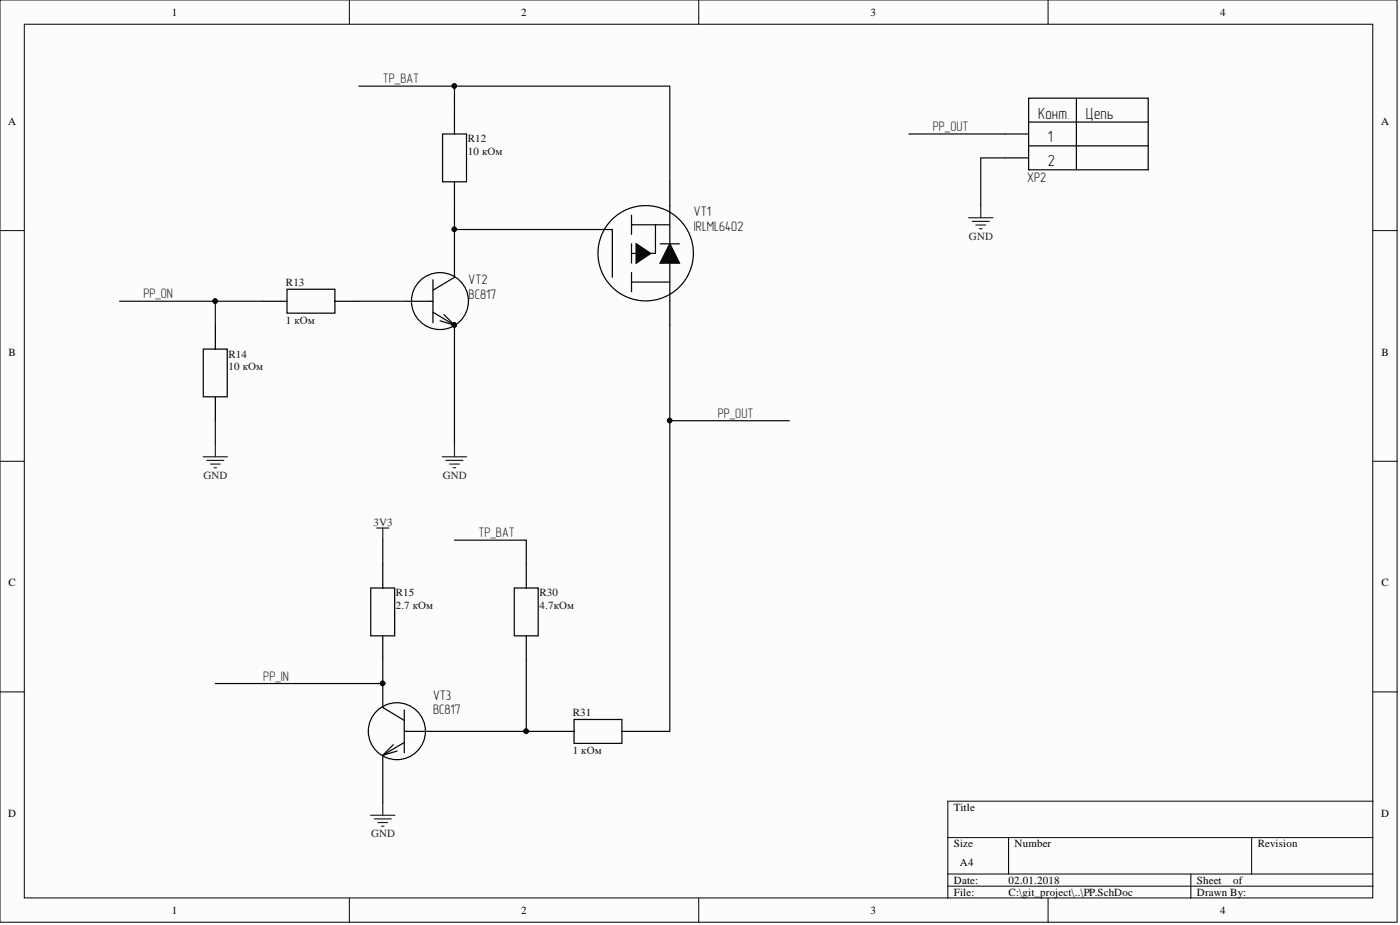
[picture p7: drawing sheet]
<svg xmlns="http://www.w3.org/2000/svg" width="292mm" height="193mm" viewBox="0 0 292 193" stroke-linecap="round" stroke-linejoin="round" font-family="sans-serif">
<g fill="#fcfcfc" stroke="#000" stroke-width=".21">
<path d="M0 0h291.5v192.4h-291.5z"/>
<path d="M5.1 5.1h281.3v182.2h-281.3z"/>
</g>
<g fill="none" stroke="#000" stroke-width=".21">
<path d="M72.9 0v5.1M145.8 0v5.1M218.7 0v5.1M0 48.1h5.1M132.8 50.9l2.9 2-2.9 2zM139.7 50.9l2.1 4h-4.1zM286.5 48.1h5.1M0 96.2h5.1M286.5 96.2h5.1M0 144.3h5.1M286.5 144.3h5.1M197.8 174.7h88.7"/>
<path d="M210.4 174.7v7.6M261.1 174.7v7.6M286.5 167.1h-88.7v20.3M72.9 187.4v5.1M145.8 187.4v5.1M197.8 182.3h88.7M197.8 184.9h88.7M218.7 187.4v5.1M248.5 182.3v5.1"/>
</g>
<g fill="none" stroke="#000" stroke-width=".25">
<path d="M92.3 27.9h5v10h-5zM94.8 23v4.9M94.8 37.9v5M139.7 37.9v9h-7.9M209.6 27.9h5M209.6 32.9h5M214.6 20.5h25v14.9h-25zM214.6 25.5h25M214.6 30.4h25M224.6 20.5v14.9M90.3 58.4v8.9M94.8 57.9h.1"/>
<path d="M94.8 57.9l-4.5 2.6M119.8 47.9h8v10M131.8 58.8h7.9v9M131.8 44.9v4M131.8 50.9v4M131.8 56.9v3.9M131.8 52.9h1M132.8 50.9l2.9 2-2.9 2zM136.8 46.9v6h-1.1M137.7 50.9h4.1M139.7 50.9l2.1 4h-4.1zM139.7 46.9v11.9"/>
<path d="M42.4 72.8h5v10h-5zM44.9 67.8v5M54.9 62.8h5M59.9 60.3h10v5h-10zM69.9 62.8h5M84.8 62.8h5.5M90.3 65.1l4.5 2.7M91.8 66.9l3 .9M92.6 65.6l2.2 2.2M94.8 67.8h.1M44.9 82.8v5M79.9 117.7v5"/>
<path d="M109.8 117.7v5M77.4 122.7h4.9v9.9h-4.9zM79.9 132.6v5M107.3 122.7h5v9.9h-5zM109.8 132.6v5M79.9 147.6h.1M79.9 157.6h.1M79.9 147.6l4.5 2.7M82 155.4l-2.1 2.2M82.9 156.7l-3 .9M84.4 148.1v9M84.4 152.6h5.4"/>
<path d="M84.4 154.9l-4.5 2.7M114.8 152.6h5M119.8 150.1h10v5h-10zM129.8 152.6h5"/>
<circle cx="134.7" cy="52.8" r="9.9"/>
<circle cx="91.8" cy="62.8" r="5.9"/>
<circle cx="82.8" cy="152.5" r="5.9"/>
</g>
<path d="M132.8 50.9l2.9 2-2.9 2zM139.7 50.9l2.1 4h-4.1z" fill="#000"/>
<g fill="#0e0e0e" stroke="#0e0e0e" stroke-width=".21">
<circle cx="94.8" cy="67.8" r=".47"/>
<circle cx="44.9" cy="62.8" r=".47"/>
<circle cx="94.8" cy="17.9" r=".47"/>
<circle cx="94.8" cy="47.8" r=".47"/>
<circle cx="109.8" cy="152.5" r=".47"/>
<circle cx="79.8" cy="142.6" r=".47"/>
<circle cx="139.7" cy="87.7" r=".47"/>
</g>
<g fill="none" stroke="#262626" stroke-width=".25">
<path d="M202.1 45.4h5.1M202.9 46.2h3.5M203.6 46.9h2M204.4 47.7h.5M204.6 42.9v2.5M42.4 95.3h5.1M43.2 96.1h3.5M43.9 96.8h2M44.7 97.6h.5M44.9 92.8v2.5M92.3 95.3h5.1M93 96.1h3.6"/>
<path d="M93.8 96.8h2M94.6 97.6h.5M94.8 92.8v2.5M78.6 110.2h2.5M79.9 110.2v2.5M77.3 170.1h5.1M78.1 170.8h3.5M78.8 171.6h2.1M79.6 172.4h.5M79.9 167.5v2.6"/>
</g>
<g fill="none" stroke="#0e0e0e" stroke-width=".25">
<path d="M74.9 18h19.9v5M94.8 18h44.9v19.9M189.6 27.9h20M209.6 32.9h-5v10M94.8 42.9v15M94.8 47.9h25M24.9 62.8h30M44.9 62.8v5M74.9 62.8h9.9M94.8 67.8v25M139.7 67.8v84.8h-4.9M44.9 87.8v5"/>
<path d="M139.7 87.8h25M79.9 112.7v5M94.8 112.7h15v5M79.9 137.6v10M109.8 137.6v15M44.9 142.6h35M79.9 157.6v9.9M89.8 152.6h25"/>
</g>
<g font-size="3.4" fill="#0e0e0e">
<text x="216.6" y="24.7">Конт.</text>
<text x="218.6" y="29.7">1</text>
<text x="226.6" y="24.7">Цепь</text>
<text x="218.6" y="34.7">2</text>
</g>
<g font-size="2.9" fill="#262626">
<text x="79.9" y="17.4">TP_BAT</text>
<text x="194.6" y="27.3">PP_OUT</text>
<text x="29.9" y="62.2">PP_ON</text>
<text x="149.8" y="87.1">PP_OUT</text>
<text x="99.8" y="112.1">TP_BAT</text>
<text x="54.9" y="142">PP_IN</text>
</g>
<g font-size="2.9" fill="#0e0e0e">
<text x="214.3" y="38.1">XP2</text>
<text x="144.8" y="45.1">VT1</text>
<text x="144.8" y="48.1">IRLML6402</text>
<text x="97.8" y="59.3">VT2</text>
<text x="97.8" y="62.3">BC817</text>
<text x="90.3" y="146">VT3</text>
<text x="90.3" y="149">BC817</text>
</g>
<g font-size="2.3">
<text x="35.8" y="3.3">1</text>
<text x="108.8" y="3.3">2</text>
<text x="181.6" y="3.3">3</text>
<text x="254.5" y="3.3">4</text>
<text x="1.7" y="26.1">A</text>
<text x="288.2" y="26.1">A</text>
<text x="1.8" y="74.2">B</text>
<text x="288.3" y="74.2">B</text>
<text x="1.8" y="122.3">C</text>
<text x="288.3" y="122.3">C</text>
<text x="1.7" y="170.4">D</text>
<text x="199" y="169.2">Title</text>
<text x="288.2" y="170.4">D</text>
<text x="199" y="176.8">Size</text>
<text x="211.7" y="176.8">Number</text>
<text x="262.4" y="176.8">Revision</text>
<text x="199" y="184.4">Date:</text>
<text x="200.3" y="180.6">A4</text>
<text x="210.4" y="184.4">02.01.2018</text>
<text x="249.7" y="184.4">Sheet</text>
<text x="257.3" y="184.4">of</text>
<text x="35.8" y="190.7">1</text>
<text x="108.8" y="190.7">2</text>
<text x="181.6" y="190.7">3</text>
<text x="199" y="186.9">File:</text>
<text x="210.4" y="186.9">C:\git_project\..\PP.SchDoc</text>
<text x="249.7" y="186.9">Drawn By:</text>
<text x="254.5" y="190.7">4</text>
</g>
<g font-size="2.3" fill="#0e0e0e">
<text x="97.6" y="29.7">R12</text>
<text x="97.6" y="32.2">10 кОм</text>
<text x="59.7" y="59.6">R13</text>
<text x="59.7" y="67.6">1 кОм</text>
<text x="47.7" y="74.6">R14</text>
<text x="47.7" y="77.1">10 кОм</text>
<text x="82.6" y="124.4">R15</text>
<text x="112.6" y="124.4">R30</text>
<text x="82.6" y="127">2.7 кОм</text>
<text x="112.6" y="127">4.7кОм</text>
<text x="119.5" y="149.3">R31</text>
<text x="119.5" y="157.3">1 кОм</text>
</g>
<g font-size="2.3" fill="#262626">
<text x="202.2" y="50">GND</text>
<text x="42.4" y="99.9">GND</text>
<text x="92.4" y="99.9">GND</text>
<text x="77.9" y="109.7">3V3</text>
<text x="77.4" y="174.7">GND</text>
</g>
</svg>
